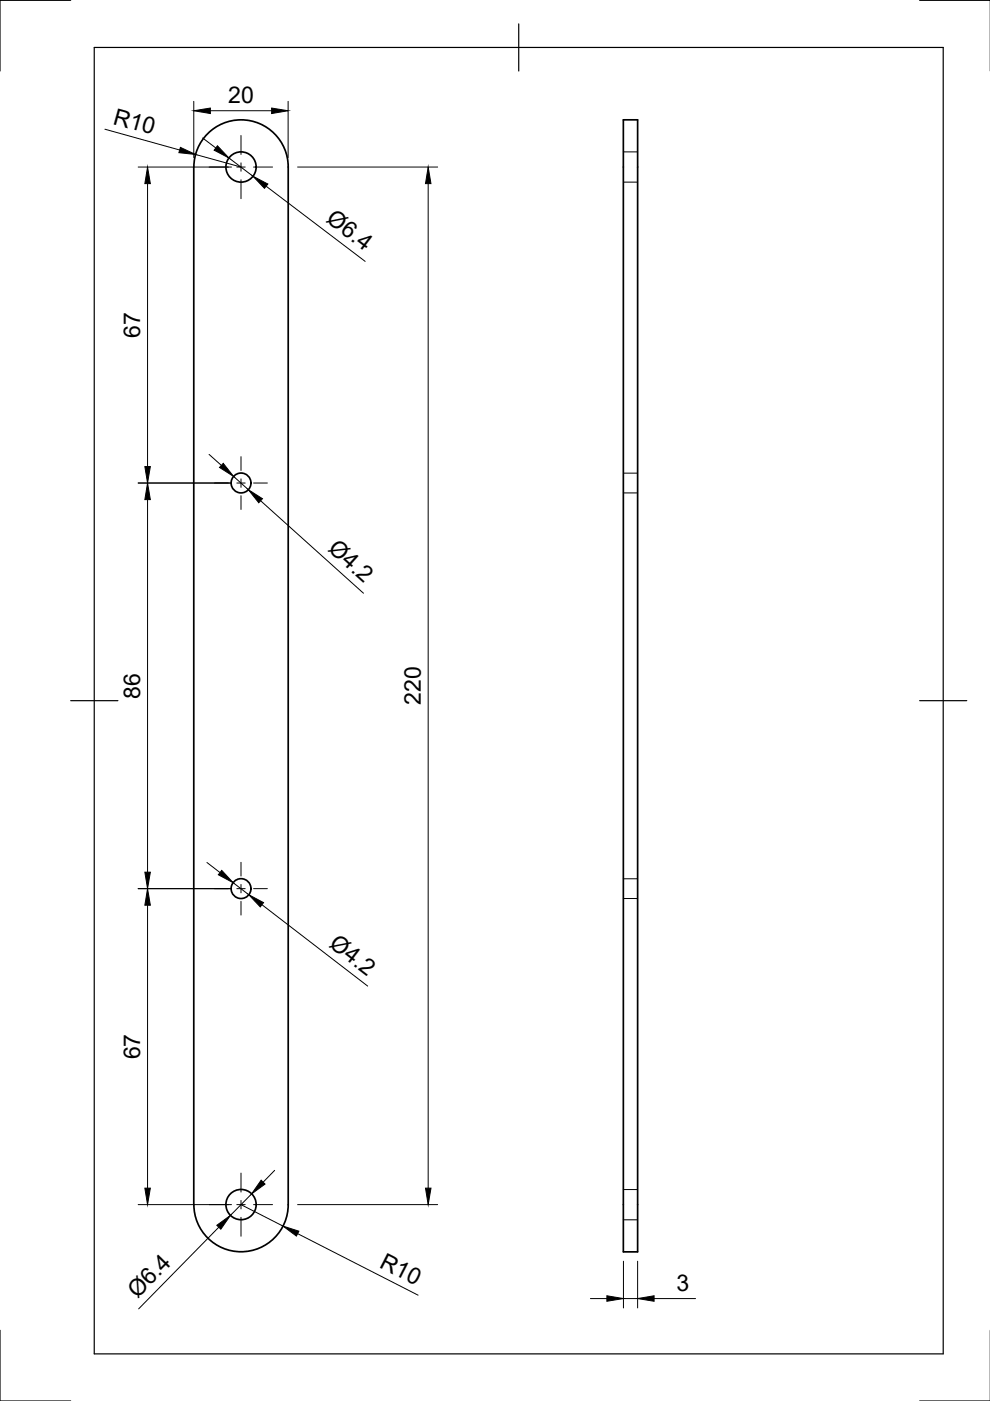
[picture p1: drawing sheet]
<svg xmlns="http://www.w3.org/2000/svg" width="210mm" height="297mm" viewBox="0 0 210 297" stroke-linecap="round" stroke-linejoin="round" font-family="sans-serif">
<!-- layer: Visible -->
<g fill="none" stroke="#000" stroke-width=".36">
<path d="M43.6 28.8a10 10 0 0 1 11.1-2.7 10 10 0 0 1 6.4 9.3v220a10 10 0 0 1-10 10 10 10 0 0 1-10-10v-220a10 10 0 0 1 2.5-6.6zM132.2 25.4h3v240h-3z"/>
<circle cx="51.1" cy="35.4" r="3.2"/>
<circle cx="51.1" cy="102.4" r="2.11"/>
<circle cx="51.1" cy="188.4" r="2.11"/>
<circle cx="51.1" cy="255.4" r="3.2"/>
</g>
<!-- layer: Hidden -->
<path d="M132.2 32.2h3M132.2 38.6h3M132.2 100.3h3M132.2 104.5h3M132.2 186.3h3M132.2 190.5h3M132.2 252.2h3M132.2 258.6h3" fill="none" stroke="#000" stroke-width=".21"/>
<!-- layer: Border -->
<path d="M15 .1h-15v15M20 10.1h180v276.9h-180zM110 5.1v10M195 .1h15M15 148.6h10M195 148.6h10M0 282.1v14.9h15M195 297h15" fill="none" stroke="#000" stroke-width=".25"/>
<!-- layer: Dimensions -->
<g fill="none" stroke="#000" stroke-width=".21">
<path d="M22.2 27.4l15.9 4.4M29.3 35.4h19.8M31.3 38.9v60M41.1 21.5v11.9M41.5 32.8l9.6 2.6M43 29.3l2.8 2.1M44.6 23.5h13M48.5 33.5l5.1 3.9M56.4 39.5l21 15.9M61.1 21.5v11.9M63.1 35.4h29.7M90.8 38.9v213"/>
<path d="M44.3 96.3l2.6 2.4M29.3 102.4h19.8M31.3 105.9v79M49.5 101l3.2 2.8M55.2 106.2l21.9 19.6M29.3 188.4h19.8M31.3 191.9v60M43.9 182.9l2.8 2.1M49.4 187.1l3.3 2.6M55.5 191.8l22.5 17.3M29.3 255.4h19.8M51.1 255.4l8.9 4.6"/>
<path d="M53.3 253.1l-4.4 4.6M58.2 248.1l-2.4 2.5M63.1 255.4h29.7M46.4 260.2l-17 17.3M63.1 261.6l25.5 13M125.2 275.3h3.5M132.2 267.4v9.9M132.2 275.3h3M135.2 267.4v9.9M138.7 275.3h8.8"/>
</g>
<g fill="#000" stroke="#000" stroke-width=".21">
<path d="M31.3 35.4l.6 3.5h-1.2zM38.2 31.2l3.3 1.6-3.6-.4zM41.1 23.5l3.5-.6v1.2zM46.1 30.9l2.4 2.6-3.1-1.7zM53.6 37.4l3.2 1.6-.7 .9zM57.6 22.9l3.5 .6-3.5 .6zM90.8 35.4l.6 3.5h-1.2zM30.7 98.9h1.2l-.6 3.5zM47.3 98.2l2.2 2.8-3-1.9zM31.3 102.4l.6 3.5h-1.2zM52.7 103.8l2.9 1.9-.7 .9zM31.3 188.4l.6 3.5h-1.2z"/>
<path d="M30.7 184.9h1.2l-.6 3.5zM47 184.5l2.4 2.6-3.1-1.6zM52.7 189.7l3.2 1.7-.7 .9zM30.7 251.9h1.2l-.6 3.5zM46 259.8l2.9-2.1-2.1 2.9zM55.4 250.2l.8 .8-2.9 2.1zM90.2 251.9h1.2l-.6 3.5zM60 260l3.4 1-.6 1.1zM128.7 274.7l3.5 .6-3.5 .6zM135.2 275.3l3.5-.6v1.2z"/>
</g>
<!-- layer: Center Lines -->
<g fill="none" stroke="#000" stroke-width=".21">
<path d="M44.4 35.4h4M50.2 35.4h1.8M51.1 28.7v4.1M51.1 34.5v1.8M51.1 38.1v4M53.8 35.4h4M51.1 96.8v2.9M45.5 102.4h2.9M50.2 102.4h1.8M51.1 101.5v1.8M51.1 105.1v2.9M53.8 102.4h2.9"/>
<path d="M45.5 188.4h2.9M50.2 188.4h1.8M51.1 182.8v2.9M51.1 187.5v1.8M51.1 191.1v2.9M53.8 188.4h2.9M44.4 255.4h4M50.2 255.4h1.8M51.1 248.7v4M51.1 254.5v1.8M51.1 258.1v4M53.8 255.4h4"/>
</g>
<g font-size="4.9">
<text x="48.4" y="21.9">20</text>
<text x="23.7" y="26.2" transform="rotate(15 23.7 26.2)">R10</text>
<text x="69" y="46.9" transform="rotate(37 69 46.9)">Ø6.4</text>
<text x="29.7" y="71.6" transform="rotate(-90 29.7 71.6)">67</text>
<text x="69.4" y="116.6" transform="rotate(42 69.4 116.6)">Ø4.2</text>
<text x="29.7" y="148.1" transform="rotate(-90 29.7 148.1)">86</text>
<text x="89.2" y="149.4" transform="rotate(-90 89.2 149.4)">220</text>
<text x="69.6" y="200.6" transform="rotate(38 69.6 200.6)">Ø4.2</text>
<text x="29.7" y="224.6" transform="rotate(-90 29.7 224.6)">67</text>
<text x="80.2" y="268.5" transform="rotate(27 80.2 268.5)">R10</text>
<text x="29.1" y="275.4" transform="rotate(-45 29.1 275.4)">Ø6.4</text>
<text x="143.5" y="273.8">3</text>
</g>
</svg>
